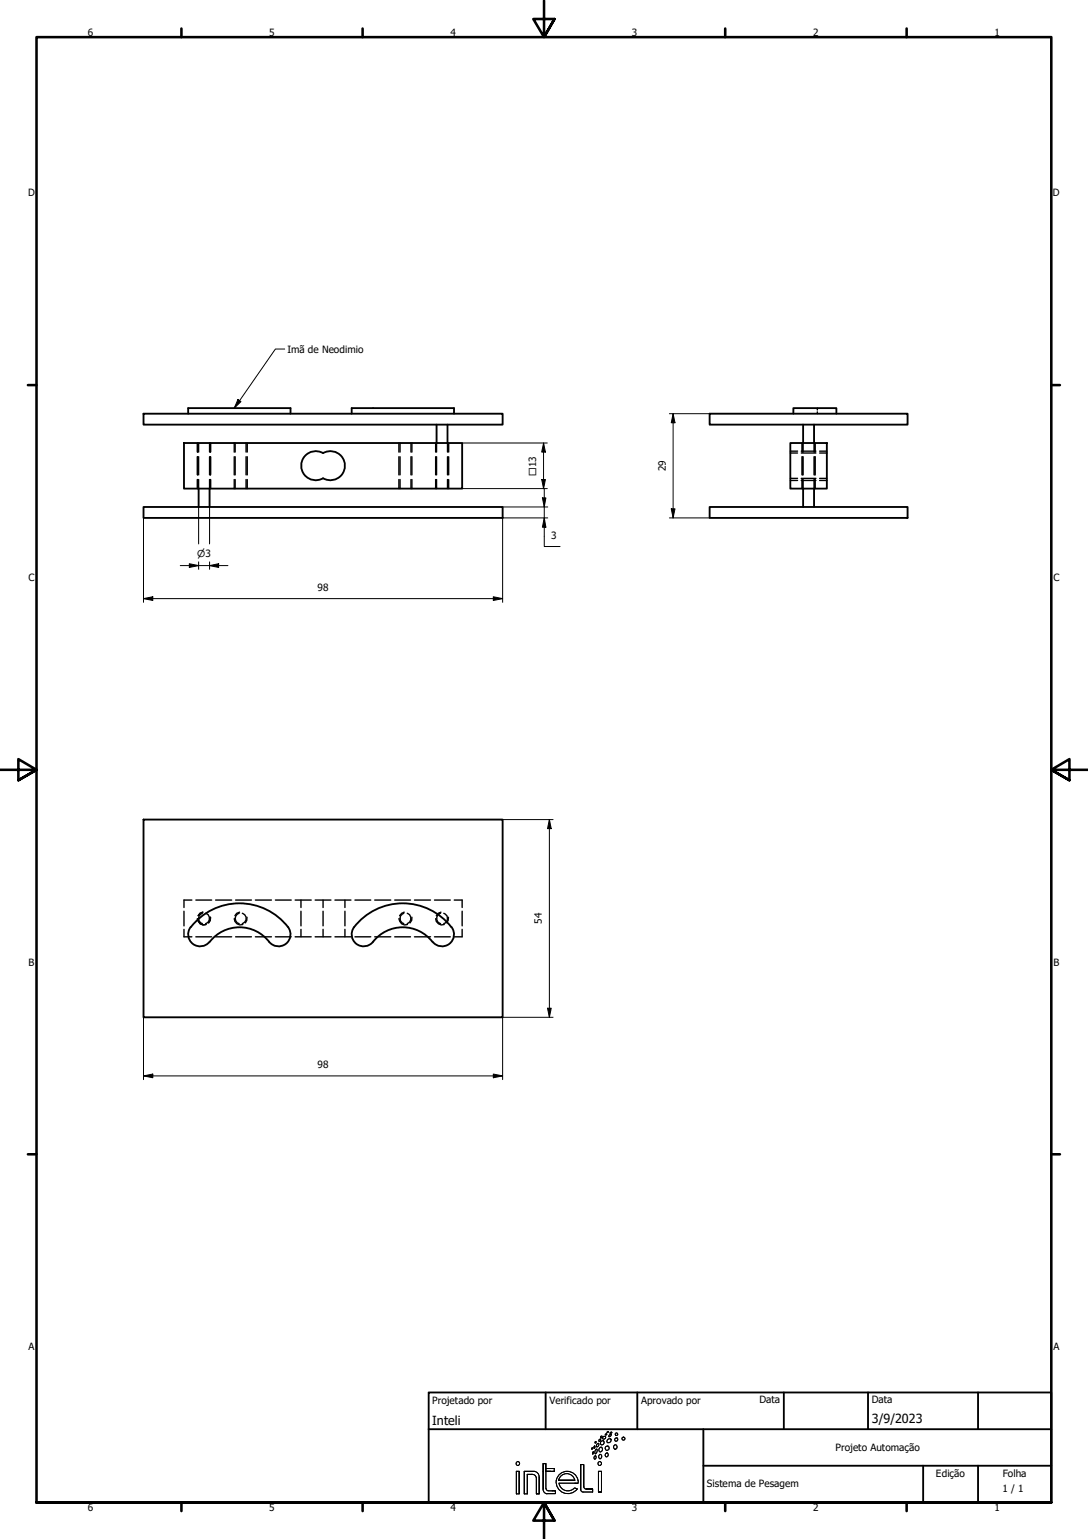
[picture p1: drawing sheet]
<svg xmlns="http://www.w3.org/2000/svg" width="297mm" height="420mm" viewBox="0 0 297 420" stroke-linecap="round" stroke-linejoin="round" font-family="sans-serif">
<!-- layer: Oculto (ISO) -->
<g fill="none" stroke="#000" stroke-width=".38">
<path d="M223.1 111.4v.5M223.1 112.4v.5M53.9 120.9v2.5M53.9 124.7v4.9M53.9 130.9v2.5M54.2 120.9v2.5M54.2 124.7v4.9M54.2 130.9v2.5M57.2 120.9v2.5M57.2 124.7v4.9M57.2 130.9v2.5M57.5 120.9v2.5"/>
<path d="M57.5 124.7v4.9M57.5 130.9v2.5M63.9 120.9v2.5M63.9 124.7v4.9M63.9 130.9v2.5M64.2 120.9v2.5M64.2 124.7v4.9M64.2 130.9v2.5M67.2 120.9v2.5M67.2 124.7v4.9M67.2 130.9v2.5M67.5 120.9v2.5"/>
<path d="M67.5 124.7v4.9M67.5 130.9v2.5M108.9 120.9v2.5M108.9 124.7v4.9M108.9 130.9v2.5M109.2 120.9v2.5M109.2 124.7v4.9M109.2 130.9v2.5M112.2 120.9v2.5M112.2 124.7v4.9M112.2 130.9v2.5M112.5 120.9v2.5"/>
<path d="M112.5 124.7v4.9M112.5 130.9v2.5M118.9 120.9v2.5M118.9 124.7v4.9M118.9 130.9v2.5M119.2 120.9v2.5M119.2 124.7v4.9M119.2 130.9v2.5M122.2 120.9v2.5M122.2 124.7v4.9M122.2 130.9v2.5M122.5 120.9v2.5"/>
<path d="M122.5 124.7v4.9M122.5 130.9v2.5M215.8 123.7h1.9M215.8 130.6h1.9M215.8 131.2h1.9M215.8 123.2h1.9M218.8 123.7h4M218.8 130.6h4M218.8 131.2h4M218.8 123.2h4M219 120.9v2.5M219 124.7v4.9"/>
<path d="M219 130.9v2.5M219.3 120.9v2.5M219.3 124.7v4.9M219.3 130.9v2.5M222.2 120.9v2.5M222.2 124.7v4.9M222.2 130.9v2.5M222.5 120.9v2.5M222.5 124.7v4.9M222.5 130.9v2.5M223.8 123.7h1.9M223.8 130.6h1.9"/>
<path d="M223.8 131.2h1.9M223.8 123.2h1.9M50.2 248.8v4M50.2 253.7v2.1h2.2M52.4 245.7h-2.2v2.1M53.5 245.7h4.3M53.5 255.8h4.3M53.9 250.8a1.74 1.74 0 0 0 2.4 1.6M55.2 249.3a1.47 1.47 0 0 0-1 1.4 1.47 1.47 0 0 0 1 1.4M55.4 249l-.8 .3-.5 .7M56.1 249.3a1.45 1.45 0 0 1 1.1 1.4 1.45 1.45 0 0 1-1.1 1.4M57.5 250.4l-.1 .8-.4 .7"/>
<path d="M58.9 245.7h4.3M58.9 255.8h4.3M63.9 250.8a1.74 1.74 0 0 0 2.4 1.6M64.3 245.7h4.3M64.3 255.8h4.3M65.3 249.3a1.44 1.44 0 0 0-1.1 1.4 1.44 1.44 0 0 0 1.1 1.4M65.4 249l-.8 .3-.5 .7M66.2 249.3a1.45 1.45 0 0 1 1 1.4 1.45 1.45 0 0 1-1 1.4M67.4 250.4v.8l-.4 .7M69.7 245.7h4.4M69.7 255.8h4.4M75.2 245.7h4.3"/>
<path d="M75.2 255.8h4.3M80.6 245.7h4.4M80.6 255.8h4.4M82.2 245.7v2.1M82.2 248.8v4M82.2 253.7v2.1M86 245.7h4.4M86 255.8h4.4M88.2 245.7v2.1M88.2 248.8v4M88.2 253.7v2.1M91.4 245.7h4.4"/>
<path d="M91.4 255.8h4.4M94.2 245.7v2.1M94.2 248.8v4M94.2 253.7v2.1M96.9 245.7h4.3M96.9 255.8h4.3M102.3 245.7h4.4M102.3 255.8h4.4M107.8 245.7h4.3M107.8 255.8h4.3M108.9 250.8a1.74 1.74 0 0 0 2.4 1.6M110.2 249.3a1.47 1.47 0 0 0-1 1.4 1.47 1.47 0 0 0 1 1.4"/>
<path d="M110.4 249l-.7 .3-.6 .7M111.2 249.3a1.47 1.47 0 0 1 1 1.4 1.47 1.47 0 0 1-1 1.4M112.5 250.4l-.1 .8-.4 .7M113.2 245.7h4.3M113.2 255.8h4.3M118.6 245.7h4.3M118.6 255.8h4.3M118.9 250.8a1.74 1.74 0 0 0 2.4 1.6M120.3 249.3a1.45 1.45 0 0 0-1.1 1.4 1.45 1.45 0 0 0 1.1 1.4M120.4 249l-.8 .3-.5 .7M121.2 249.3a1.47 1.47 0 0 1 1 1.4 1.47 1.47 0 0 1-1 1.4M122.4 250.4v.8l-.4 .7"/>
<path d="M124 245.7h2.2v2.1M126.2 248.8v4M126.2 253.7v2.1h-2.2"/>
</g>
<g fill="none" stroke="#000" stroke-width=".51">
<path d="M39.2 112.9h98v3h-98zM51.4 112.9v-1.5h27.9v1.5M96 112.9v-1.5h28v1.5M119.2 115.9v5M122.2 115.9v5M193.7 112.9h54.1v3h-54.1zM216.6 112.9v-1.5h11.7v1.5M219.3 115.9v5M222.2 115.9v5M39.2 138.4h98v3h-98zM50.2 120.9h76v12.5h-76zM54.2 133.4v5"/>
<path d="M57.2 133.4v5M88.2 123.7a4 4 0 0 1 6 3.4 4 4 0 0 1-6 3.5 4 4 0 0 1-6-3.4 4 4 0 0 1 6-3.5M193.7 138.4h54.1v3h-54.1zM215.8 120.9h9.9v12.5h-9.9zM219.3 133.4v5M222.2 133.4v5M39.2 223.8h98v53.9h-98zM52.1 253.1a3.3 3.3 0 0 0 .5 4.6 3.3 3.3 0 0 0 4.6-.6M52.1 253.1a16.8 16.8 0 0 1 26.6 0M57.3 257.1a10.3 10.3 0 0 1 16.2 0M78.6 253.1a3.3 3.3 0 0 1-.6 4.6 3.3 3.3 0 0 1-4.5-.6M96.7 253.1a16.8 16.8 0 0 1 26.5 0"/>
<path d="M96.7 253.1a3.3 3.3 0 0 0 .6 4.6 3.3 3.3 0 0 0 4.6-.6 10.4 10.4 0 0 1 16.7 .5 3.3 3.3 0 0 0 4.3-.1 3.3 3.3 0 0 0 .4-4.4"/>
</g>
<!-- layer: Borda (ISO) -->
<g fill="none" stroke="#000" stroke-width=".7">
<path d="M49.5 7.8v2.3M99 7.8v2.3M148.5 .2v9.9l-2.9-4.9h5.8l-2.9 4.9 2.9-4.9M198 7.8v2.3M247.5 7.8v2.3M7.6 105.1h2.4M287 105.1h2.4M0 210.2h10l-5-3v5.8l5-2.8-5 2.8M297 210.2h-10l5-3v5.8l-5-2.8 5 2.8M7.6 315.1h2.4M287 315.1h2.4M10 410.2v-400.1h277v400.1h-277h277"/>
<path d="M49.5 410.2v2.3M99 410.2v2.3M151.4 415.1l-2.9-4.9 2.9 4.9h-5.8l2.9-4.9v10M198 410.2v2.3M247.5 410.2v2.3"/>
</g>
<!-- layer: Geometria de rascunho (ISO) -->
<g fill="none" stroke="#000" stroke-width=".27">
<path d="M148.3 399.6h.7v2.1v-2.1zM148.3 399.6v2.1v-2.1M158.6 399.8v6.9v-6.9h.8v6.1v-6.1zM161.6 395.3v.4zM161.9 396.4l-.1 .6zM162.3 394.8a.31 .31 0 0 1 .1 .3 .31 .31 0 0 1-.3 .3zM162.4 397.5a.41 .41 0 0 1 .3 .5 .41 .41 0 0 1-.5 .3v-.5zM162.5 393.6l.3 .1-.3 .3zM162.7 395.7l.2-.1 .1 .4-.1 .6-.4 .3-.1-.4zM163.1 394.2l.1-.1a.47 .47 0 0 1 .2 .6 .47 .47 0 0 1-.6 .2zM163.7 395.3l.2-.2a.59 .59 0 0 1 .5 .8 .59 .59 0 0 1-.8 .3zM163.7 397.1a.53 .53 0 0 1 .6 .6 .53 .53 0 0 1-.7 .5l-.1-.6z"/>
<path d="M164 392.2l.3-.1 .1 .3-.4 .1zM165.3 391.6l.3-.1-.1 .3zM165.7 391l.4-.1zM166 393l.6-.2a.59 .59 0 0 1 0 .9 .59 .59 0 0 1-.9-.2zM166.4 391.8l.3-.2a.36 .36 0 0 1 0 .5 .36 .36 0 0 1-.5 0zM166.6 391.2l.4-.2-.1 .3zM141 407.8v-6.1v6.1M141 407.8h.7M141.7 401.7h-.7h.7M141.7 407.8v-6.1v6.1M143.1 407.8v-6.1v6.1M143.1 407.8h.9"/>
<path d="M144 407.8v-5.3v5.3M144 402.5h1.2h-1.2M145.2 402.5l.9 .3 .3 .6M145.8 401.7a1.49 1.49 0 0 1 1.4 1.5M145.9 401.7h-2.8h2.8M146.4 407.8v-4.5v4.5M147.2 407.8h-.8h.8M147.2 403.2v4.6v-4.6M148.3 406.6v-4.9v4.9M148.3 406.6l.2 .7 .8 .5M149 400.9h2.3v.8h-2.3h2.3v-.8zM149 401.7v4.7"/>
<path d="M149.1 406.4l.2 .4 .3 .2M149.3 407.8h2.3v-.8h-.9h.9v.8zM149.6 407h1.1M150.3 401.7h-1.3h1.3M151.9 404.1a2.99 2.99 0 0 1 3.3-2.4 2.99 2.99 0 0 1 2.6 3.2M151.9 404.1a3.2 3.2 0 0 0 1.9 3.4 3.2 3.2 0 0 0 3.8-1M152.5 404.1h4.5h-4.5M152.6 404.9a2.44 2.44 0 0 0 1.7 2 2.44 2.44 0 0 0 2.5-.7M152.7 404.1h.1M152.7 404.9h4.3M156.9 404.1a2.25 2.25 0 0 0-2.2-1.8 2.25 2.25 0 0 0-2.2 1.8M157.6 406.5l-.8-.3 .8 .3"/>
<path d="M157.8 404.9h-.8h.8M158.6 406.7l.1 .5 .5 .1h2.6M159.4 405.9l.2 .4 .4 .2M161.8 407.3v-.8v.8M161.8 406.5h-1.8h1.8M163.4 407.3v-5.6v5.6M164.2 407.3h-.8h.8M164.2 401.7v5.6v-5.6M164.2 401.7h-.8h.8"/>
<circle cx="141.4" cy="399.6" r=".51"/>
<circle cx="163.7" cy="399.6" r=".51"/>
<circle cx="163.8" cy="393.2" r=".3"/>
<circle cx="164.5" cy="393.9" r=".55"/>
<circle cx="165" cy="392.5" r=".42"/>
<circle cx="165.7" cy="397.1" r=".48"/>
<circle cx="165.8" cy="395.3" r=".57"/>
<circle cx="168" cy="395.1" r=".55"/>
<circle cx="168.3" cy="393" r=".45"/>
<circle cx="168.3" cy="391.6" r=".35"/>
<circle cx="170.2" cy="392.8" r=".41"/>
</g>
<path d="M117 380.2h170v30h-170zM117 390.2h170M149 380.2v10M174 380.2v10M192 390.2v20M214 380.2v10M237 380.2v10M267 380.2v10M192 400.2h95M252 400.2v10M267 400.2v10" fill="none" stroke="#000" stroke-width=".51"/>
<g fill="none" stroke="#000" stroke-width=".27">
<path d="M182.8 112.9h10.9M183.8 112.9l.5 2.5h-1zM183.8 112.9v28.5M54.2 138.4v10.1M57.2 138.4v10.1M126.2 120.9h23.2M126.2 133.4h23.2M137.2 138.4h12.3M147.9 130.9h1l-.5 2.5zM148.1 135.9h.9l-.4 2.5zM148.4 120.9l.5 2.5h-1zM148.4 120.9v12.5"/>
<path d="M148.6 133.4v15.8h4.3M183.3 138.9h1l-.5 2.5zM39.2 141.4v23M49.2 154.4h13M51.7 153.9l2.5 .5-2.5 .5zM54.2 153.4v2M57.2 154.4l2.5-.5v1zM57.2 153.4v2M148.6 141.4l.4 2.5h-.9zM149.5 141.4h-12.3v23M182.8 141.4h10.9M39.2 163.4l2.5-.5v1z"/>
<path d="M39.2 163.4h98M134.7 162.9l2.5 .5-2.5 .5zM137.2 223.8h13.8M150 223.8l.5 2.4h-1zM150 223.8v53.9M39.2 277.7v17M149.5 275.3h1l-.5 2.4zM151 277.7h-13.8v17M39.2 293.7l2.5-.5v1zM39.2 293.7h98M134.7 293.2l2.5 .5-2.5 .5z"/>
</g>
<g fill="#000">
<path d="M183.8 112.9l.5 2.5h-1z" fill-rule="evenodd"/>
<path d="M147.9 130.9h1l-.5 2.5z" fill-rule="evenodd"/>
<path d="M148.1 135.9h.9l-.4 2.5z" fill-rule="evenodd"/>
<path d="M148.4 120.9l.5 2.5h-1z" fill-rule="evenodd"/>
<path d="M183.3 138.9h1l-.5 2.5z" fill-rule="evenodd"/>
<path d="M51.7 153.9l2.5 .5-2.5 .5z" fill-rule="evenodd"/>
<path d="M57.2 154.4l2.5-.5v1z" fill-rule="evenodd"/>
<path d="M148.6 141.4l.4 2.5h-.9z" fill-rule="evenodd"/>
<path d="M39.2 163.4l2.5-.5v1z" fill-rule="evenodd"/>
<path d="M134.7 162.9l2.5 .5-2.5 .5z" fill-rule="evenodd"/>
<path d="M150 223.8l.5 2.4h-1z" fill-rule="evenodd"/>
<path d="M149.5 275.3h1l-.5 2.4z" fill-rule="evenodd"/>
<path d="M39.2 293.7l2.5-.5v1z" fill-rule="evenodd"/>
<path d="M134.7 293.2l2.5 .5-2.5 .5z" fill-rule="evenodd"/>
</g>
<path d="M77.7 95.3h-2.5l-11.3 16.1M65 109.1l.8 .5-1.9 1.8z" fill="none" stroke="#000" stroke-width=".27"/>
<path d="M65 109.1l.8 .5-1.9 1.8z" fill-rule="evenodd" fill="#000"/>
<g font-size="3.4">
<text x="118" y="389.1">Inteli</text>
<text x="238" y="388.6">3/9/2023</text>
</g>
<g font-size="2.7">
<text x="24" y="9.8">6</text>
<text x="73.5" y="9.8">5</text>
<text x="123" y="9.8">4</text>
<text x="172.5" y="9.8">3</text>
<text x="222" y="9.8">2</text>
<text x="271.5" y="9.8">1</text>
<text x="7.7" y="53.6">D</text>
<text x="287.5" y="53.6">D</text>
<text x="78.5" y="96.4">Imã de Neodimio</text>
<text x="181.7" y="128.7" transform="rotate(-90 181.7 128.7)">29</text>
<text x="150.4" y="147.1">3</text>
<text x="7.7" y="158.7">C</text>
<text x="86.7" y="161.4">98</text>
<text x="287.6" y="158.7">C</text>
<text x="148" y="252.3" transform="rotate(-90 148 252.3)">54</text>
<text x="7.8" y="263.6">B</text>
<text x="287.6" y="263.6">B</text>
<text x="86.7" y="291.7">98</text>
<text x="7.7" y="368.7">A</text>
<text x="287.6" y="368.7">A</text>
<text x="118" y="383.3">Projetado por</text>
<text x="150" y="383.3">Verificado por</text>
<text x="175" y="383.3">Aprovado por</text>
<text x="207.3" y="383.1">Data</text>
<text x="238" y="383.1">Data</text>
<text x="228.1" y="396.1">Projeto Automação</text>
<text x="193" y="405.9">Sistema de Pesagem</text>
<text x="255.5" y="403.3">Edição</text>
<text x="273.7" y="407.5">1 / 1</text>
<text x="273.7" y="403.3">Folha</text>
<text x="24" y="412.5">6</text>
<text x="73.5" y="412.5">5</text>
<text x="123" y="412.5">4</text>
<text x="172.5" y="412.5">3</text>
<text x="222" y="412.5">2</text>
<text x="271.5" y="412.5">1</text>
</g>
<g font-size="2.6">
<text x="146.4" y="129.8" transform="rotate(-90 146.4 129.8)">□13</text>
<text x="53.8" y="151.9">⌀3</text>
</g>
</svg>
